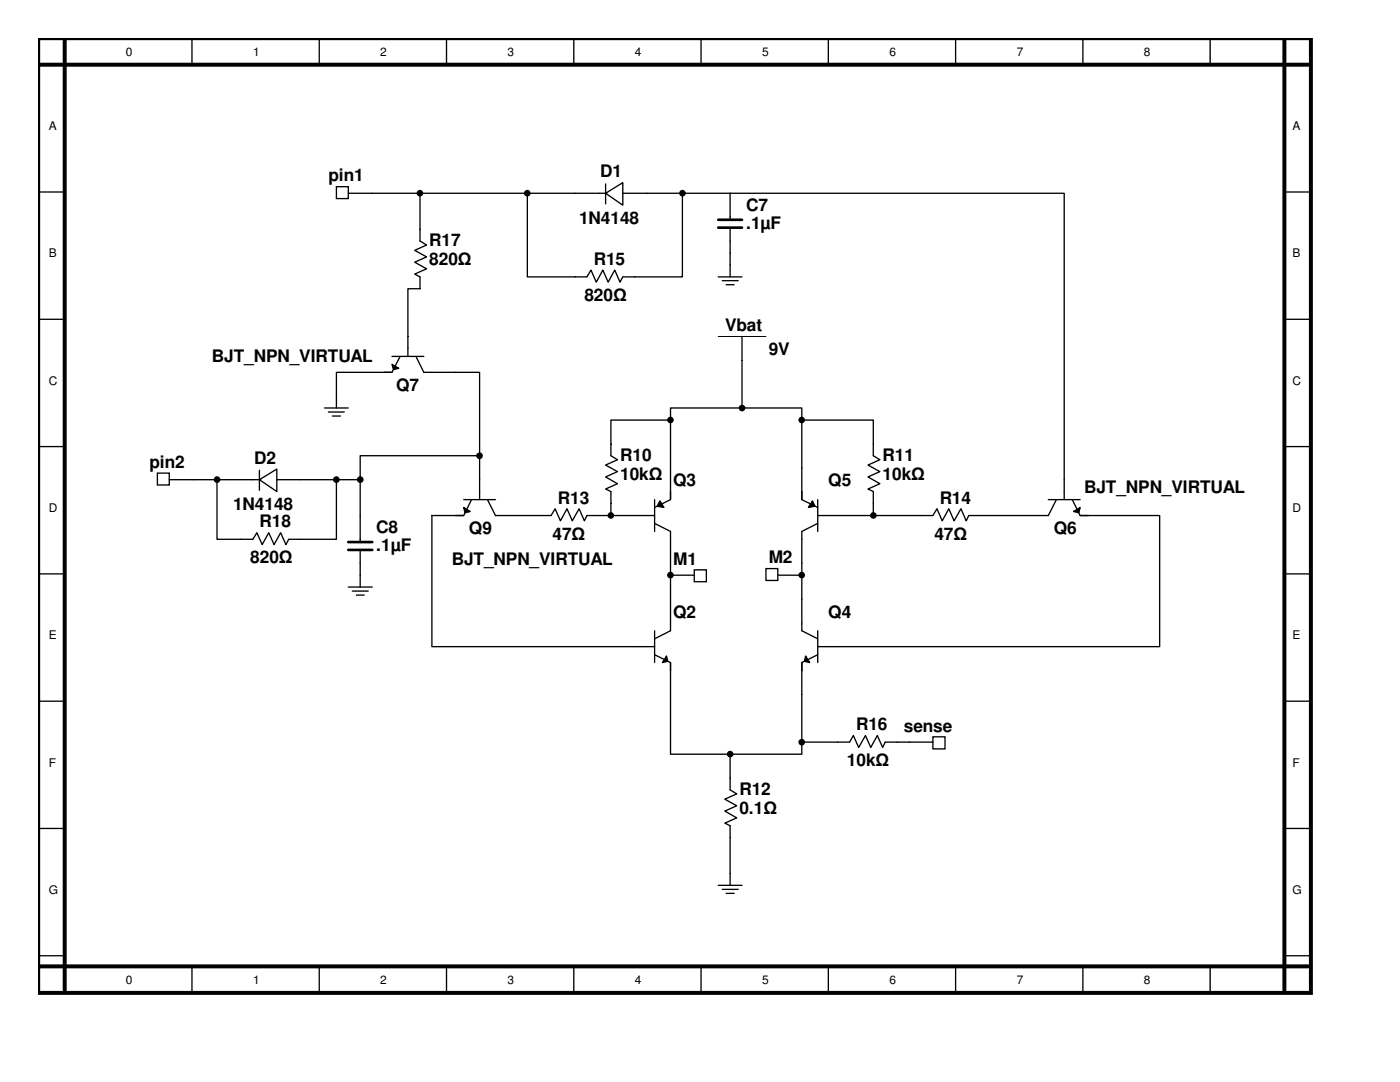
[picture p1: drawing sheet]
<svg xmlns="http://www.w3.org/2000/svg" width="279mm" height="216mm" viewBox="0 0 279 216" stroke-linecap="round" stroke-linejoin="round" font-family="sans-serif">
<path d="M7.6 7.6h254v190.5h-254zM7.6 12.9h253.5M12.9 7.6v190M256.3 7.6v190M7.6 192.8h253.5" fill="none" stroke="#000" stroke-width=".79"/>
<g fill="none" stroke="#000" stroke-width=".26">
<path d="M38.3 7.6v5.3M63.7 7.6v5.3M89.1 7.6v5.3M114.5 7.6v5.3M139.9 7.6v5.3M165.3 7.6v5.3M190.7 7.6v5.3M216.1 7.6v5.3M241.5 7.6v5.3M7.6 38.3h5.3M120.9 36.7v4M120.9 38.6h3.4"/>
<path d="M256.3 38.3h5.3M143.3 55.2h4.8M144.1 56h3.2M144.9 56.8h1.6M145.7 52.8v2.4M7.6 63.7h5.3M67.1 79v2.4M148.1 67.1v4.8M256.3 63.7h5.3M7.6 89.1h5.3M64.8 81.4h4.7M65.5 82.2h3.2"/>
<path d="M66.3 83h1.6M121.9 88.6v2.3l1.3 .8-2.3 1.1 2.3 1.3-2.3 1.1 2.3 1.3-2.3 1.1 1 .5v2.4M130.6 99.7v6.3M131.7 99.9l.8 1.4-1.4-.3zM133.8 98.1v1.6l-3.2 1.6M133.8 93.3v6.4M160 98.1v1.6l3.2 1.6M160 93.3v6.4M162.1 99.9l.5 1.1-1.3 .3zM163.2 99.7v6.3M174.3 88.6v2.3l1.3 .8-2.4 1.1 2.4 1.3-2.4 1.1 2.4 1.3-2.4 1.1 1.1 .5v2.4M256.3 89.1h5.3"/>
<path d="M7.6 114.5h5.3M69.5 117.1h4.8M70.3 117.9h3.2M71.1 118.7h1.6M71.9 114.8v2.3M107.6 102.9h2.4l.8-1.4 1 2.4 1.4-2.4 1 2.4 1.4-2.4 1 2.4 .5-1h2.4M126.7 102.9h3.9M130.6 104.4l3.2 1.6v6.4M133.8 119.5v6.4l-3.2 1.6M160 119.5v6.4l3.2 1.6M163.2 102.9h3.9M163.2 104.4l-3.2 1.6v6.4"/>
<path d="M183.8 102.9h2.4l.8-1.4 1 2.4 1.4-2.4 1 2.4 1.4-2.4 1 2.4 .5-1h2.4M256.3 114.5h5.3M7.6 139.9h5.3M126.7 129h3.9M130.6 130.6l3.2 1.6v1.6M130.6 125.9v6.3M133 130.9l.3 1.1-1.1 .2zM133.8 132.2v6.4M160 132.2v6.4M160.8 130.9l.8 1.3-1.1-.2zM163.2 130.6l-3.2 1.6v1.6M163.2 129h3.9"/>
<path d="M163.2 125.9v6.3M256.3 139.9h5.3M145.7 155.2v2.4l1.3 .8-2.3 1.1 2.3 1.3-2.3 1 2.3 1.4-2.3 1.1 1 .5v2.3M7.6 165.3h5.3M143.3 176.7h4.8M144.1 177.5h3.2M144.9 178.3h1.6M145.7 174.3v2.4M256.3 165.3h5.3M7.6 190.7h5.3M38.3 192.8v5.3M63.7 192.8v5.3"/>
<path d="M89.1 192.8v5.3M114.5 192.8v5.3M139.9 192.8v5.3M165.3 192.8v5.3M190.7 192.8v5.3M216.1 192.8v5.3M241.5 192.8v5.3M256.3 190.7h5.3"/>
<circle cx="133.8" cy="83.8" r=".52"/>
<circle cx="148.1" cy="81.4" r=".54"/>
<circle cx="160" cy="83.8" r=".52"/>
<circle cx="121.9" cy="102.8" r=".52"/>
<circle cx="174.3" cy="102.8" r=".53"/>
<circle cx="145.7" cy="150.5" r=".53"/>
</g>
<g fill="#000">
<path d="M131.7 99.9l.8 1.4-1.4-.3zM162.1 99.9l.5 1.1-1.3 .3zM133 130.9l.3 1.1-1.1 .2zM160.8 130.9l.8 1.3-1.1-.2z"/>
<circle cx="133.8" cy="83.8" r=".52"/>
<circle cx="148.1" cy="81.4" r=".54"/>
<circle cx="160" cy="83.8" r=".52"/>
<circle cx="121.9" cy="102.8" r=".52"/>
<circle cx="174.3" cy="102.8" r=".53"/>
<circle cx="145.7" cy="150.5" r=".53"/>
</g>
<path d="M143.3 67.1h9.6" fill="none" stroke="#000" stroke-width=".2"/>
<path d="M120.9 38.6l3.4-2.2v4.5z" fill="#fff"/>
<g fill="none" stroke="#000" stroke-width=".26">
<path d="M114.8 38.6h6.3M120.9 38.6l3.4-2.2v4.5zM124.3 38.6h4.7M145.7 38.6v5.3M83.8 45.7v2.4l1.3 .8-2.3 1.1 2.3 1.3-2.3 1 2.3 1.3-2.3 1.1 1 .5v2.4M114.8 55.2h2.3l.8-1.3 1.1 2.4 1.3-2.4 1.1 2.4 1.3-2.4 1 2.4 .6-1.1h2.4M145.7 45.4v5.1M51.8 93.9v3.9M51.8 95.7h3.4M167.1 148.1h2.4l.8-1.3 1.1 2.3 1.3-2.3 1.1 2.3 1.3-2.3 1 2.3 .6-1h2.4"/>
<circle cx="105.2" cy="38.5" r=".53"/>
<circle cx="136.2" cy="38.5" r=".54"/>
<circle cx="160" cy="148.1" r=".53"/>
</g>
<path d="M143.3 43.9h4.8M143.3 45.4h4.8" fill="none" stroke="#000" stroke-width=".53"/>
<g fill="#000">
<circle cx="105.2" cy="38.5" r=".53"/>
<circle cx="136.2" cy="38.5" r=".54"/>
<circle cx="160" cy="148.1" r=".53"/>
</g>
<path d="M51.8 95.7l3.4-2.1v4.5z" fill="#fff"/>
<g fill="none" stroke="#000" stroke-width=".26">
<path d="M67.1 37.3h2.4v2.3h-2.4zM69.5 38.6h45.3M83.8 38.6v7.1M105.2 38.6v16.6h9.6M129 38.6h83.4v61.1M136.2 38.6v16.6h-9.5M83.8 57.6h-2.4v13.5M145.7 50.5v2.3M78.2 72.7l1.4 .8-1.1 .2zM78.2 74.3h-11.1v4.7M78.2 71.1h6.4M79.8 71.1l-1.6 3.2h-1.5"/>
<path d="M83 71.1l1.6 3.2h11.1v16.6M148.1 71.9v9.5M31.4 94.4h2.4v2.4h-2.4zM33.8 95.7h18.3M43.3 95.7v11.9h7.2l.8-1.3 1 2.4 1.3-2.4 1.1 2.4 1.3-2.4 1.1 2.4 .5-1.1h9.5v-11.9M51.8 95.7l3.4-2.1v4.5zM55.2 95.7h16.7M71.9 95.7v12.5M92.5 99.7h6.4M94.1 99.7l-1.6 3.2h-1.6M95.7 90.9h-23.8v4.8M95.7 90.9v8.8"/>
<path d="M97.3 99.7l1.6 3.2h8.7M133.8 83.8h-11.9v4.8M133.8 83.8v9.5M148.1 81.4h-14.3v2.4M148.1 81.4h11.9v2.4M160 83.8h14.3v4.8M160 83.8v9.5M209.2 99.7h6.4M210.8 99.7l-1.6 3.2h-13.5M214 99.7l1.6 3.2h1.6M71.9 109.7v5.1M92.5 101.3l1.4 .8-1.1 .2z"/>
<path d="M92.5 102.9h-6.3v26.1h40.5M119.5 102.9h7.2M121.9 100.5v2.4M133.8 114.8h.1M133.8 114.8h4.8M133.8 112.4v7.1M138.6 113.7h2.4v2.4h-2.4zM152.9 113.5h2.3v2.3h-2.3zM155.2 114.8h4.8M160 114.8h.1M160 112.4v7.1M167.1 102.9h16.7"/>
<path d="M174.3 100.5v2.4M214.2 102.1l1.4-.8-.3 1zM215.6 102.9h15.8v26.1h-64.3M133.8 138.6v11.9h11.9M160 138.6v9.5M145.7 150.5v4.7M160 148.1v2.4h-14.3M160 148.1h7.1M179.1 148.1h7.1M186.2 147h2.4v2.4h-2.4zM145.7 167.1v7.2"/>
<circle cx="83.8" cy="38.5" r=".53"/>
<circle cx="43.3" cy="95.7" r=".54"/>
<circle cx="67.1" cy="95.7" r=".53"/>
<circle cx="71.9" cy="95.7" r=".54"/>
<circle cx="95.7" cy="90.9" r=".53"/>
<circle cx="133.8" cy="114.7" r=".53"/>
<circle cx="160" cy="114.7" r=".53"/>
</g>
<g fill="#000">
<path d="M78.2 72.7l1.4 .8-1.1 .2zM92.5 101.3l1.4 .8-1.1 .2zM214.2 102.1l1.4-.8-.3 1z"/>
<circle cx="83.8" cy="38.5" r=".53"/>
<circle cx="43.3" cy="95.7" r=".54"/>
<circle cx="67.1" cy="95.7" r=".53"/>
<circle cx="71.9" cy="95.7" r=".54"/>
<circle cx="95.7" cy="90.9" r=".53"/>
<circle cx="133.8" cy="114.7" r=".53"/>
<circle cx="160" cy="114.7" r=".53"/>
</g>
<path d="M69.5 108.2h4.8M69.5 109.7h4.8" fill="none" stroke="#000" stroke-width=".53"/>
<g font-size="3.4">
<text x="119.8" y="35.4">D1</text>
<text x="65.6" y="36.2">pin1</text>
<text x="115.6" y="44.7">1N4148</text>
<text x="148.9" y="42">C7</text>
<text x="148.9" y="45.7">.1µF</text>
<text x="85.7" y="49.1">R17</text>
<text x="85.7" y="52.9">820Ω</text>
<text x="118.5" y="52.9">R15</text>
<text x="116.6" y="60">820Ω</text>
<text x="144.7" y="66.1">Vbat</text>
<text x="153.4" y="70.9">9V</text>
<text x="42.3" y="72.2">BJT_NPN_VIRTUAL</text>
<text x="79.1" y="78">Q7</text>
<text x="29.8" y="93.3">pin2</text>
<text x="50.8" y="92.5">D2</text>
<text x="123.8" y="92">R10</text>
<text x="123.8" y="95.7">10kΩ</text>
<text x="176.1" y="92">R11</text>
<text x="176.1" y="95.7">10kΩ</text>
<text x="46.5" y="101.8">1N4148</text>
<text x="111.3" y="100.5">R13</text>
<text x="134.4" y="97.1">Q3</text>
<text x="165.3" y="97.1">Q5</text>
<text x="187.5" y="100.5">R14</text>
<text x="216.4" y="98.4">BJT_NPN_VIRTUAL</text>
<text x="51.8" y="105.2">R18</text>
<text x="75.1" y="106.3">C8</text>
<text x="93.6" y="106.6">Q9</text>
<text x="110.3" y="107.7">47Ω</text>
<text x="186.5" y="107.7">47Ω</text>
<text x="210.3" y="106.6">Q6</text>
<text x="50" y="112.4">820Ω</text>
<text x="75.1" y="110">.1µF</text>
<text x="90.2" y="112.6">BJT_NPN_VIRTUAL</text>
<text x="134.4" y="112.6">M1</text>
<text x="153.4" y="112.4">M2</text>
<text x="134.4" y="123.2">Q2</text>
<text x="165.3" y="123.2">Q4</text>
<text x="170.9" y="145.8">R16</text>
<text x="180.4" y="146">sense</text>
<text x="169" y="152.9">10kΩ</text>
<text x="147.6" y="158.7">R12</text>
<text x="147.6" y="162.4">0.1Ω</text>
</g>
<g font-size="2.4">
<text x="25.1" y="11.1">0</text>
<text x="50.5" y="11.1">1</text>
<text x="75.9" y="11.1">2</text>
<text x="101.3" y="11.1">3</text>
<text x="126.7" y="11.1">4</text>
<text x="152.1" y="11.1">5</text>
<text x="177.5" y="11.1">6</text>
<text x="202.9" y="11.1">7</text>
<text x="228.3" y="11.1">8</text>
<text x="9.7" y="26">A</text>
<text x="257.9" y="26">A</text>
<text x="9.7" y="51.4">B</text>
<text x="257.9" y="51.4">B</text>
<text x="9.7" y="76.8">C</text>
<text x="257.9" y="76.8">C</text>
<text x="9.7" y="102.2">D</text>
<text x="257.9" y="102.2">D</text>
<text x="9.7" y="127.6">E</text>
<text x="257.9" y="127.6">E</text>
<text x="9.7" y="153">F</text>
<text x="257.9" y="153">F</text>
<text x="9.7" y="178.4">G</text>
<text x="257.9" y="178.4">G</text>
<text x="25.1" y="196.3">0</text>
<text x="50.5" y="196.3">1</text>
<text x="75.9" y="196.3">2</text>
<text x="101.3" y="196.3">3</text>
<text x="126.7" y="196.3">4</text>
<text x="152.1" y="196.3">5</text>
<text x="177.5" y="196.3">6</text>
<text x="202.9" y="196.3">7</text>
<text x="228.3" y="196.3">8</text>
</g>
</svg>
